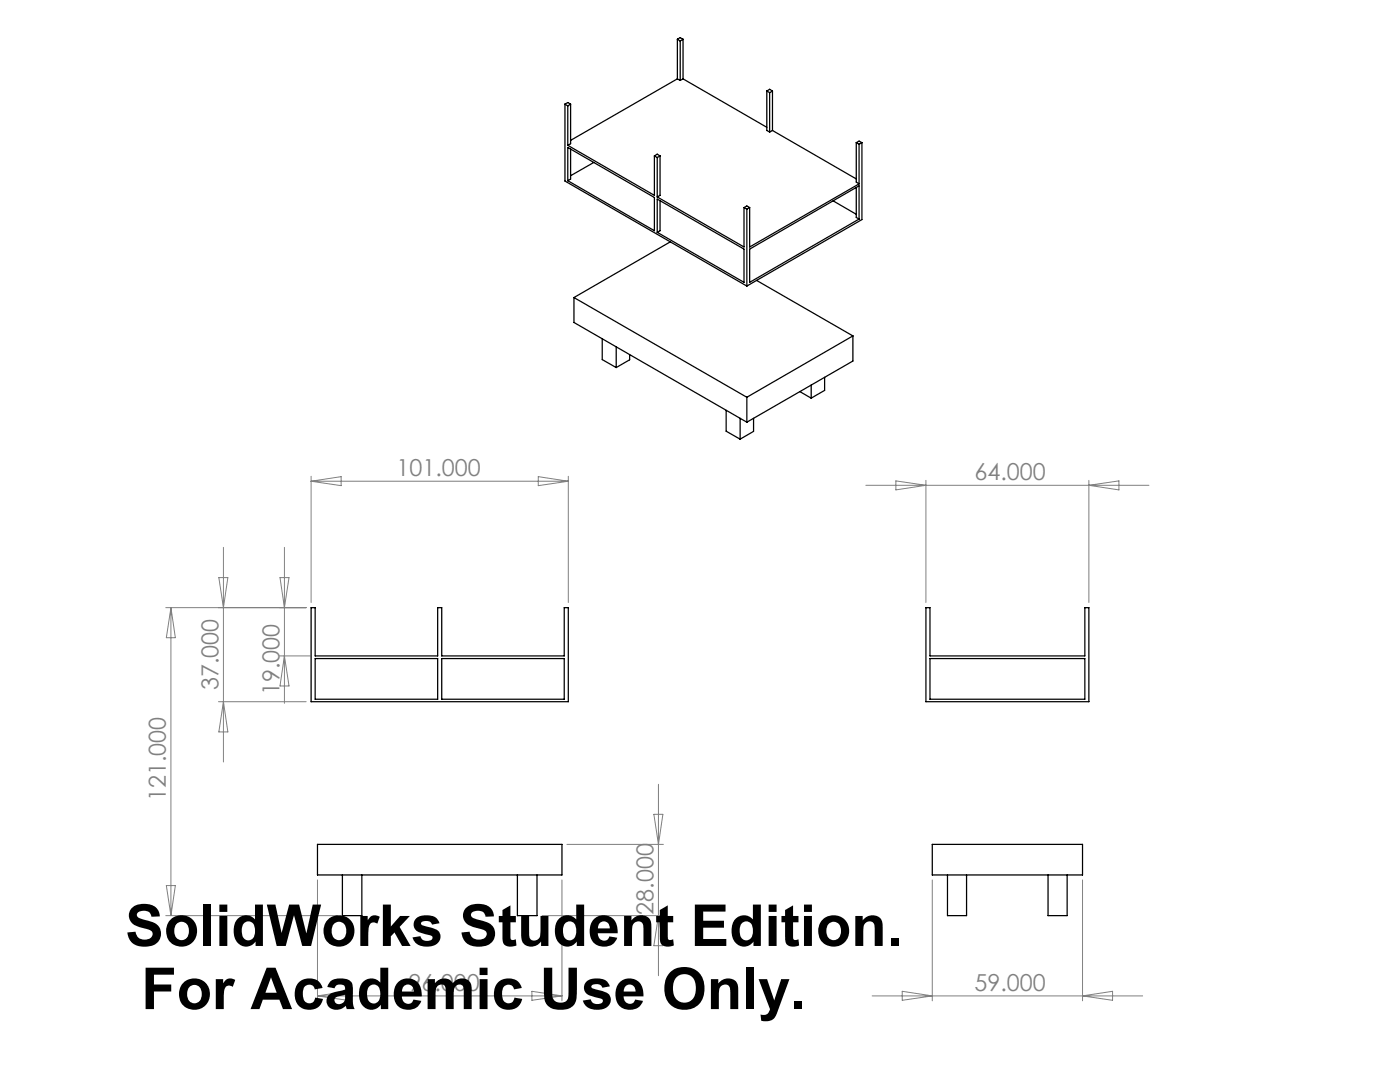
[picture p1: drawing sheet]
<svg xmlns="http://www.w3.org/2000/svg" width="279mm" height="216mm" viewBox="0 0 279 216" stroke-linecap="round" stroke-linejoin="round" font-family="sans-serif">
<g fill="none" stroke="#808080" stroke-width=".2">
<path d="M62.1 95v25.2M62.1 96h51.3M62.1 96l6-.9v1.8zM107.4 95.1l6 .9-6 .9zM113.4 95v25.2M172.8 96.8h56.5M178.8 96l6 .8-6 1zM184.8 95.8v24.4M217.3 95.8v24.4M217.3 96.8l6-.8v1.8zM43.7 115.3h1.8l-.9 5.9zM44.6 109.2v42.8"/>
<path d="M55.9 115.3h1.8l-.9 5.9zM56.8 109.2v31.1M33.1 121.2h28M34.1 121.2v61.5M34.1 121.2l.9 6h-1.8zM55.8 130.9h6.1M56.8 130.9l.9 6h-1.8zM43.6 140h17.5M44.6 140l.9 6h-1.8zM131.4 156.5v38.2M33.2 176.7h1.8l-.9 6zM63.4 175.6v24.1"/>
<path d="M112.1 175.6v24.1M113.1 168.5h19.3M130.5 162.5h1.8l-.9 6zM186.1 175.6v24.1M216 175.6v24.1M33.1 182.7h34.2M63.4 198.7h48.7M63.4 198.7l6-.9v1.8zM106.2 197.8l5.9 .9-5.9 .9zM108.2 182.7h24.2M131.4 182.7l.9 6h-1.8zM174.1 198.7h53.9"/>
<path d="M180.1 197.8l6 .9-6 .9zM216 198.7l6-.9v1.8z"/>
</g>
<g fill="none" stroke="#000" stroke-width=".25">
<path d="M135.2 15.7l-21.3 12.3M135.2 15.7l.5 .4M135.2 7.8l.5 .4M135.2 7.8l.5-.3 .6 .3M135.2 7.8v7.9M135.7 8.2v7.9M136.3 15.7l-.6 .4M136.3 15.7l16.7 9.7M136.3 7.8l-.6 .4M136.3 7.8v7.9M153 18.2v7.8l.6 .4M153 18.2l.6 .3"/>
<path d="M153 18.2l.6-.4 .6 .4M153.6 18.5v7.9M154.2 18.2l-.6 .3M154.2 18.2v7.8M112.7 20.8v15.3l36.3 21M112.7 20.8l.6 .3M112.7 20.8l.6-.3 .6 .3M113.3 29.4l17.3 10v6.6l-17.3-9.9zM113.3 29l17.3 10v-7.9M113.3 21.1v7.9M113.9 20.8v7.9l-.6 .3M113.9 29.7v6l-.6 .4"/>
<path d="M113.9 20.8l-.6 .3M118.5 32.4l-4.6 2.7M130.6 31.1l.6 .3M130.6 31.1l.6-.3 .5 .3M131.2 39.7l17.3 10v6.6l-17.3-9.9zM131.2 31.4v7.9M131.2 39.3l17.3 10v-7.9M131.7 31.1v7.9l-.5 .3M131.7 31.1l-.5 .3M154.2 26l16.7 9.7M154.2 26l-.6 .4M170.9 28.5v7.8l.5 .4"/>
<path d="M170.9 37.4v6l.5 .3M170.9 28.5l.5-.3 .6 .3M170.9 28.5l.5 .3M171.4 36.7l-21.8 12.6v-7.9M171.4 28.8v7.9M172 28.5l-.6 .3M172 28.5v15.3l-23 13.3M114.5 59.4v4.9l34.5 19.9M114.5 59.4l34.5 19.9M131.7 40v6l-.5 .4M133.8 48.3l-19.3 11.1M148.5 41.4l.5 .3"/>
<path d="M148.5 41.4l.5-.3 .6 .3M149 41.7v15.4M149.6 41.4l-.6 .3M149.6 49.7l21.8-12.6v6.6l-21.8 12.6zM151 56l19.2 11M166.3 40.1l4.6 2.7M120.2 67.6v4.2l2.8 1.5M123 69.2v4.1M125.7 70.8v1l-2.7 1.5M149 79.3v4.9M159.6 78.1l2.3 1.3M161.9 76.8v2.6"/>
<path d="M164.6 75.3v2.6l-2.7 1.5M170.2 67l-21.2 12.3M170.2 67v5l-21.2 12.2M144.9 81.9v4.1l2.8 1.6M147.7 83.5v4.1M150.4 83.5v2.6l-2.7 1.5M62.1 121.2h.8v9.7h24.4v-9.7h.9v9.7h24.4v-9.7h.8v18.8h-51.3zM62.9 131.4h24.4v8.1h-24.4zM88.2 131.4h24.4v8.1h-24.4zM184.8 121.2h.8v9.7h30.9v-9.7h.8v18.8h-32.5zM185.6 131.4h30.9v8.1h-30.9zM63.4 168.5h48.7v6.1h-48.7z"/>
<path d="M68.3 174.6v8.1h3.9v-8.1M103.3 174.6v8.1h3.9v-8.1M186.1 168.5h29.9v6.1h-29.9zM189.1 174.6v8.1h3.8v-8.1M209.2 174.6v8.1h3.8v-8.1"/>
</g>
<g font-size="11.5">
<text x="25" y="188.8">SolidWorks Student Edition.</text>
<text x="28.2" y="201.4">For Academic Use Only.</text>
</g>
<g font-size="4.7" fill="#808080">
<text x="79.1" y="95">101.000</text>
<text x="194.5" y="95.8">64.000</text>
<text x="43.6" y="137.7" transform="rotate(-90 43.6 137.7)">37.000</text>
<text x="55.8" y="138.7" transform="rotate(-90 55.8 138.7)">19.000</text>
<text x="33.1" y="159.9" transform="rotate(-90 33.1 159.9)">121.000</text>
<text x="130.4" y="182.5" transform="rotate(-90 130.4 182.5)">28.000</text>
<text x="81.5" y="197.7">96.000</text>
<text x="194.5" y="197.7">59.000</text>
</g>
</svg>
